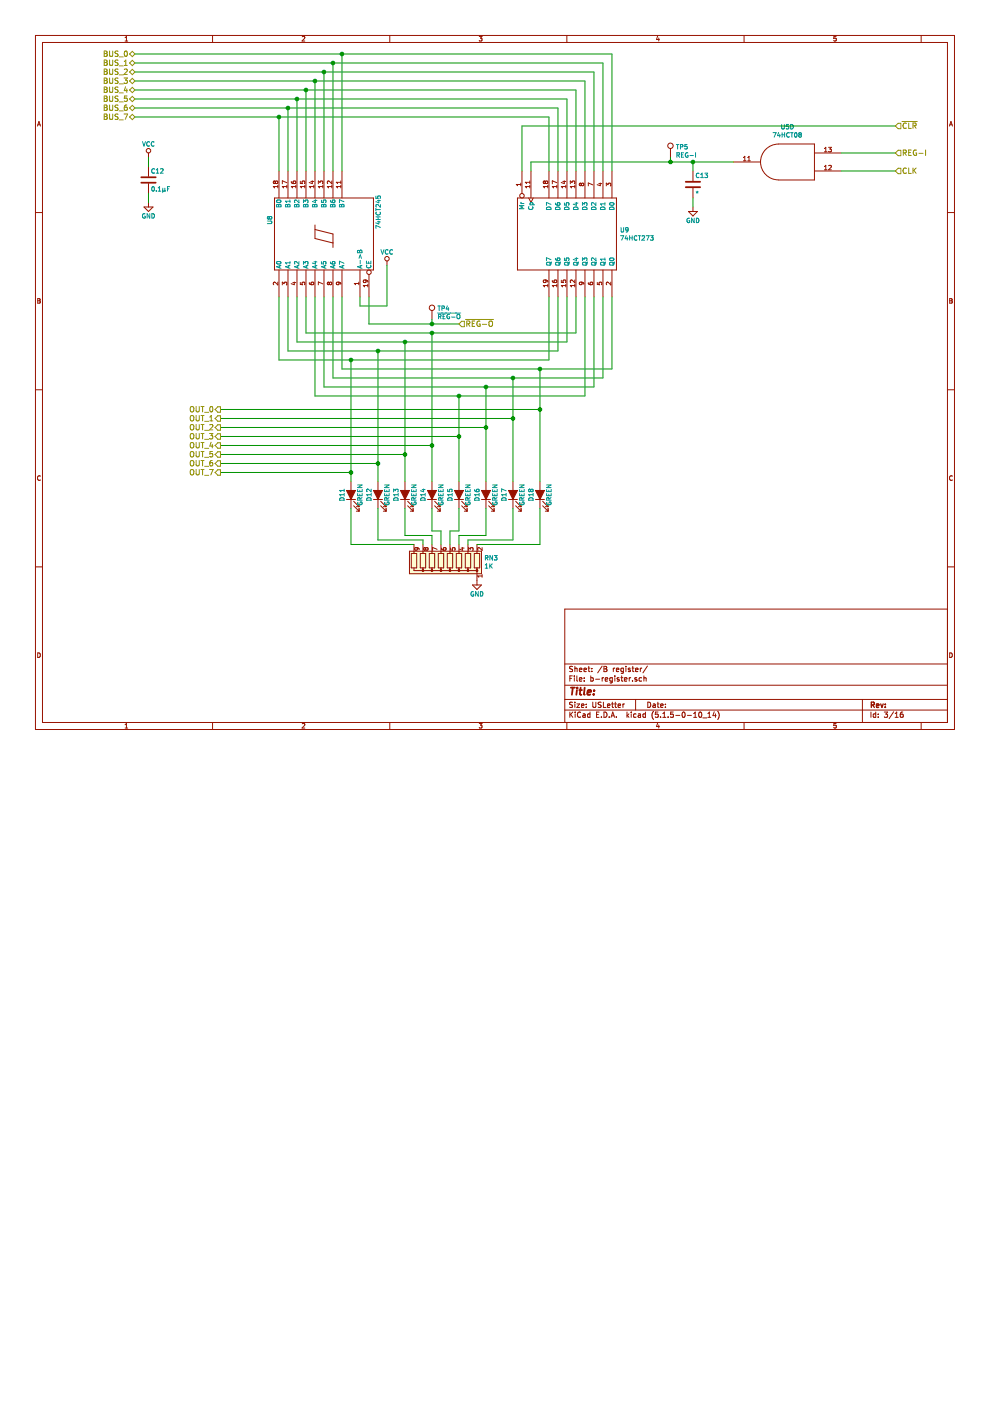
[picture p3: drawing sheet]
EESchema Schematic File Version 4
EELAYER 30 0
EELAYER END
$Descr USLetter 11000 8500
encoding utf-8
Sheet 16 16
Title ""
Date ""
Rev ""
Comp ""
Comment1 ""
Comment2 ""
Comment3 ""
Comment4 ""
$EndDescr
$Comp
L 8bit-computer-rescue:74HCT245 U8
U 1 1
P 3600 2600
AR Path="/5B53AFFA/5B5346E8" Ref="U8"  Part="1" 
AR Path="/6432FCD8/5B5346E8" Ref="U?"  Part="1" 
AR Path="/5F79BBF0/5B5346E8" Ref="U?"  Part="1" 
AR Path="/5F7B99D0/5B5346E8" Ref="U56"  Part="1" 
AR Path="/5F7BF5BB/5B5346E8" Ref="U80"  Part="1" 
F 0 "U80" H 3700 3175 50  0000 L BNN
F 1 "74HCT245" H 3650 2025 50  0000 L TNN
F 2 "Package_DIP:DIP-20_W7.62mm" H 3600 2600 50  0001 C CNN
F 3 "" H 3600 2600 50  0001 C CNN
	1    3600 2600
	0    -1   -1   0   
$EndComp
Text HLabel 1500 600  0    60   BiDi ~ 0
BUS_0
Text HLabel 1500 700  0    60   BiDi ~ 0
BUS_1
Text HLabel 1500 800  0    60   BiDi ~ 0
BUS_2
Text HLabel 1500 900  0    60   BiDi ~ 0
BUS_3
Text HLabel 1500 1000 0    60   BiDi ~ 0
BUS_4
Text HLabel 1500 1100 0    60   BiDi ~ 0
BUS_5
Text HLabel 1500 1200 0    60   BiDi ~ 0
BUS_6
Text HLabel 1500 1300 0    60   BiDi ~ 0
BUS_7
$Comp
L Device:LED_ALT D11
U 1 1
P 3900 5500
AR Path="/5B53AFFA/5B61AC1C" Ref="D11"  Part="1" 
AR Path="/6432FCD8/5B61AC1C" Ref="D?"  Part="1" 
AR Path="/5F79BBF0/5B61AC1C" Ref="D?"  Part="1" 
AR Path="/5F7B99D0/5B61AC1C" Ref="D64"  Part="1" 
AR Path="/5F7BF5BB/5B61AC1C" Ref="D127"  Part="1" 
F 0 "D127" H 3900 5600 50  0000 C CNN
F 1 "GREEN" H 3900 5400 50  0000 C CNN
F 2 "LED_THT:LED_D3.0mm" H 3900 5500 50  0001 C CNN
F 3 "" H 3900 5500 50  0001 C CNN
	1    3900 5500
	0    -1   -1   0   
$EndComp
$Comp
L Device:LED_ALT D12
U 1 1
P 4200 5500
AR Path="/5B53AFFA/5B53536E" Ref="D12"  Part="1" 
AR Path="/6432FCD8/5B53536E" Ref="D?"  Part="1" 
AR Path="/5F79BBF0/5B53536E" Ref="D?"  Part="1" 
AR Path="/5F7B99D0/5B53536E" Ref="D65"  Part="1" 
AR Path="/5F7BF5BB/5B53536E" Ref="D128"  Part="1" 
F 0 "D128" H 4200 5600 50  0000 C CNN
F 1 "GREEN" H 4200 5400 50  0000 C CNN
F 2 "LED_THT:LED_D3.0mm" H 4200 5500 50  0001 C CNN
F 3 "" H 4200 5500 50  0001 C CNN
	1    4200 5500
	0    -1   -1   0   
$EndComp
$Comp
L Device:LED_ALT D13
U 1 1
P 4500 5500
AR Path="/5B53AFFA/5B61AC20" Ref="D13"  Part="1" 
AR Path="/6432FCD8/5B61AC20" Ref="D?"  Part="1" 
AR Path="/5F79BBF0/5B61AC20" Ref="D?"  Part="1" 
AR Path="/5F7B99D0/5B61AC20" Ref="D66"  Part="1" 
AR Path="/5F7BF5BB/5B61AC20" Ref="D129"  Part="1" 
F 0 "D129" H 4500 5600 50  0000 C CNN
F 1 "GREEN" H 4500 5400 50  0000 C CNN
F 2 "LED_THT:LED_D3.0mm" H 4500 5500 50  0001 C CNN
F 3 "" H 4500 5500 50  0001 C CNN
	1    4500 5500
	0    -1   -1   0   
$EndComp
$Comp
L Device:LED_ALT D14
U 1 1
P 4800 5500
AR Path="/5B53AFFA/5B61AC23" Ref="D14"  Part="1" 
AR Path="/6432FCD8/5B61AC23" Ref="D?"  Part="1" 
AR Path="/5F79BBF0/5B61AC23" Ref="D?"  Part="1" 
AR Path="/5F7B99D0/5B61AC23" Ref="D67"  Part="1" 
AR Path="/5F7BF5BB/5B61AC23" Ref="D130"  Part="1" 
F 0 "D130" H 4800 5600 50  0000 C CNN
F 1 "GREEN" H 4800 5400 50  0000 C CNN
F 2 "LED_THT:LED_D3.0mm" H 4800 5500 50  0001 C CNN
F 3 "" H 4800 5500 50  0001 C CNN
	1    4800 5500
	0    -1   -1   0   
$EndComp
$Comp
L Device:LED_ALT D15
U 1 1
P 5100 5500
AR Path="/5B53AFFA/5B61AC24" Ref="D15"  Part="1" 
AR Path="/6432FCD8/5B61AC24" Ref="D?"  Part="1" 
AR Path="/5F79BBF0/5B61AC24" Ref="D?"  Part="1" 
AR Path="/5F7B99D0/5B61AC24" Ref="D68"  Part="1" 
AR Path="/5F7BF5BB/5B61AC24" Ref="D131"  Part="1" 
F 0 "D131" H 5100 5600 50  0000 C CNN
F 1 "GREEN" H 5100 5400 50  0000 C CNN
F 2 "LED_THT:LED_D3.0mm" H 5100 5500 50  0001 C CNN
F 3 "" H 5100 5500 50  0001 C CNN
	1    5100 5500
	0    -1   -1   0   
$EndComp
$Comp
L Device:LED_ALT D16
U 1 1
P 5400 5500
AR Path="/5B53AFFA/5B61AC26" Ref="D16"  Part="1" 
AR Path="/6432FCD8/5B61AC26" Ref="D?"  Part="1" 
AR Path="/5F79BBF0/5B61AC26" Ref="D?"  Part="1" 
AR Path="/5F7B99D0/5B61AC26" Ref="D69"  Part="1" 
AR Path="/5F7BF5BB/5B61AC26" Ref="D132"  Part="1" 
F 0 "D132" H 5400 5600 50  0000 C CNN
F 1 "GREEN" H 5400 5400 50  0000 C CNN
F 2 "LED_THT:LED_D3.0mm" H 5400 5500 50  0001 C CNN
F 3 "" H 5400 5500 50  0001 C CNN
	1    5400 5500
	0    -1   -1   0   
$EndComp
$Comp
L Device:LED_ALT D17
U 1 1
P 5700 5500
AR Path="/5B53AFFA/5B61AC28" Ref="D17"  Part="1" 
AR Path="/6432FCD8/5B61AC28" Ref="D?"  Part="1" 
AR Path="/5F79BBF0/5B61AC28" Ref="D?"  Part="1" 
AR Path="/5F7B99D0/5B61AC28" Ref="D70"  Part="1" 
AR Path="/5F7BF5BB/5B61AC28" Ref="D133"  Part="1" 
F 0 "D133" H 5700 5600 50  0000 C CNN
F 1 "GREEN" H 5700 5400 50  0000 C CNN
F 2 "LED_THT:LED_D3.0mm" H 5700 5500 50  0001 C CNN
F 3 "" H 5700 5500 50  0001 C CNN
	1    5700 5500
	0    -1   -1   0   
$EndComp
$Comp
L Device:LED_ALT D18
U 1 1
P 6000 5500
AR Path="/5B53AFFA/5B61AC2A" Ref="D18"  Part="1" 
AR Path="/6432FCD8/5B61AC2A" Ref="D?"  Part="1" 
AR Path="/5F79BBF0/5B61AC2A" Ref="D?"  Part="1" 
AR Path="/5F7B99D0/5B61AC2A" Ref="D71"  Part="1" 
AR Path="/5F7BF5BB/5B61AC2A" Ref="D134"  Part="1" 
F 0 "D134" H 6000 5600 50  0000 C CNN
F 1 "GREEN" H 6000 5400 50  0000 C CNN
F 2 "LED_THT:LED_D3.0mm" H 6000 5500 50  0001 C CNN
F 3 "" H 6000 5500 50  0001 C CNN
	1    6000 5500
	0    -1   -1   0   
$EndComp
$Comp
L power:GND #PWR016
U 1 1
P 5300 6450
AR Path="/5B53AFFA/5B536319" Ref="#PWR016"  Part="1" 
AR Path="/6432FCD8/5B536319" Ref="#PWR?"  Part="1" 
AR Path="/5F79BBF0/5B536319" Ref="#PWR?"  Part="1" 
AR Path="/5F7B99D0/5B536319" Ref="#PWR074"  Part="1" 
AR Path="/5F7BF5BB/5B536319" Ref="#PWR0114"  Part="1" 
F 0 "#PWR0114" H 5300 6200 50  0001 C CNN
F 1 "GND" H 5300 6300 50  0000 C CNN
F 2 "" H 5300 6450 50  0001 C CNN
F 3 "" H 5300 6450 50  0001 C CNN
	1    5300 6450
	1    0    0    -1  
$EndComp
Wire Wire Line
	1500 1300 3100 1300
Wire Wire Line
	3100 1300 3100 1900
Wire Wire Line
	1500 1200 3200 1200
Wire Wire Line
	3200 1200 3200 1900
Wire Wire Line
	1500 1100 3300 1100
Wire Wire Line
	3300 1100 3300 1900
Wire Wire Line
	3400 1900 3400 1000
Wire Wire Line
	1500 1000 3400 1000
Wire Wire Line
	1500 900  3500 900 
Wire Wire Line
	3500 900  3500 1900
Wire Wire Line
	1500 800  3600 800 
Wire Wire Line
	3600 800  3600 1900
Wire Wire Line
	1500 700  3700 700 
Wire Wire Line
	3700 700  3700 1900
Wire Wire Line
	1500 600  3800 600 
Wire Wire Line
	3800 600  3800 1900
Wire Wire Line
	3800 3300 3800 4100
Wire Wire Line
	3700 3300 3700 4200
Wire Wire Line
	3600 3300 3600 4300
Wire Wire Line
	3500 3300 3500 4400
Wire Wire Line
	3400 3300 3400 3700
Wire Wire Line
	3300 3300 3300 3800
Wire Wire Line
	3200 3300 3200 3900
Wire Wire Line
	3200 3900 4200 3900
Wire Wire Line
	3100 3300 3100 4000
Wire Wire Line
	3100 4000 3900 4000
Connection ~ 3100 1300
Connection ~ 3200 1200
Connection ~ 3300 1100
Connection ~ 3400 1000
Connection ~ 3500 900 
Connection ~ 3600 800 
Connection ~ 3700 700 
Connection ~ 3800 600 
Wire Wire Line
	3300 3800 4500 3800
Wire Wire Line
	3400 3700 4800 3700
Wire Wire Line
	3500 4400 5100 4400
Wire Wire Line
	6500 4400 6500 3300
Wire Wire Line
	3600 4300 5400 4300
Wire Wire Line
	6600 4300 6600 3300
Wire Wire Line
	3700 4200 5700 4200
Wire Wire Line
	6700 4200 6700 3300
Wire Wire Line
	3800 4100 6000 4100
Wire Wire Line
	6800 4100 6800 3300
Wire Wire Line
	6100 1300 6100 1900
Wire Wire Line
	6200 1200 6200 1900
Wire Wire Line
	6300 1100 6300 1900
Wire Wire Line
	6400 1000 6400 1900
Wire Wire Line
	6500 900  6500 1900
Wire Wire Line
	6700 700  6700 1900
Wire Wire Line
	6800 600  6800 1900
Connection ~ 6000 4100
Connection ~ 5700 4200
Connection ~ 5400 4300
Connection ~ 5100 4400
Connection ~ 4800 3700
Connection ~ 4500 3800
Connection ~ 4200 3900
Connection ~ 3900 4000
$Comp
L power:VCC #PWR015
U 1 1
P 4300 2950
AR Path="/5B53AFFA/5B61AC3F" Ref="#PWR015"  Part="1" 
AR Path="/6432FCD8/5B61AC3F" Ref="#PWR?"  Part="1" 
AR Path="/5F79BBF0/5B61AC3F" Ref="#PWR?"  Part="1" 
AR Path="/5F7B99D0/5B61AC3F" Ref="#PWR073"  Part="1" 
AR Path="/5F7BF5BB/5B61AC3F" Ref="#PWR0113"  Part="1" 
F 0 "#PWR0113" H 4300 2800 50  0001 C CNN
F 1 "VCC" H 4300 3100 50  0000 C CNN
F 2 "" H 4300 2950 50  0001 C CNN
F 3 "" H 4300 2950 50  0001 C CNN
	1    4300 2950
	1    0    0    -1  
$EndComp
Wire Wire Line
	4000 3300 4000 3400
Wire Wire Line
	4000 3400 4300 3400
Wire Wire Line
	4300 3400 4300 2950
Wire Wire Line
	4100 3300 4100 3600
Wire Wire Line
	4100 3600 4800 3600
Text HLabel 9950 1700 2    60   Input ~ 0
REG-I
Text HLabel 9950 1400 2    60   Input ~ 0
~CLR
$Comp
L Device:C C12
U 1 1
P 1650 2000
AR Path="/5B53AFFA/5B6331E0" Ref="C12"  Part="1" 
AR Path="/6432FCD8/5B6331E0" Ref="C?"  Part="1" 
AR Path="/5F79BBF0/5B6331E0" Ref="C?"  Part="1" 
AR Path="/5F7B99D0/5B6331E0" Ref="C34"  Part="1" 
AR Path="/5F7BF5BB/5B6331E0" Ref="C42"  Part="1" 
F 0 "C42" H 1675 2100 50  0000 L CNN
F 1 "0.1µF" H 1675 1900 50  0000 L CNN
F 2 "Capacitor_THT:C_Disc_D4.3mm_W1.9mm_P5.00mm" H 1688 1850 50  0001 C CNN
F 3 "" H 1650 2000 50  0001 C CNN
	1    1650 2000
	1    0    0    -1  
$EndComp
$Comp
L power:VCC #PWR013
U 1 1
P 1650 1750
AR Path="/5B53AFFA/5B633224" Ref="#PWR013"  Part="1" 
AR Path="/6432FCD8/5B633224" Ref="#PWR?"  Part="1" 
AR Path="/5F79BBF0/5B633224" Ref="#PWR?"  Part="1" 
AR Path="/5F7B99D0/5B633224" Ref="#PWR071"  Part="1" 
AR Path="/5F7BF5BB/5B633224" Ref="#PWR0111"  Part="1" 
F 0 "#PWR0111" H 1650 1600 50  0001 C CNN
F 1 "VCC" H 1650 1900 50  0000 C CNN
F 2 "" H 1650 1750 50  0001 C CNN
F 3 "" H 1650 1750 50  0001 C CNN
	1    1650 1750
	1    0    0    -1  
$EndComp
$Comp
L power:GND #PWR014
U 1 1
P 1650 2250
AR Path="/5B53AFFA/5B633260" Ref="#PWR014"  Part="1" 
AR Path="/6432FCD8/5B633260" Ref="#PWR?"  Part="1" 
AR Path="/5F79BBF0/5B633260" Ref="#PWR?"  Part="1" 
AR Path="/5F7B99D0/5B633260" Ref="#PWR072"  Part="1" 
AR Path="/5F7BF5BB/5B633260" Ref="#PWR0112"  Part="1" 
F 0 "#PWR0112" H 1650 2000 50  0001 C CNN
F 1 "GND" H 1650 2100 50  0000 C CNN
F 2 "" H 1650 2250 50  0001 C CNN
F 3 "" H 1650 2250 50  0001 C CNN
	1    1650 2250
	1    0    0    -1  
$EndComp
Wire Wire Line
	1650 2250 1650 2150
Wire Wire Line
	1650 1850 1650 1750
Wire Wire Line
	3100 1300 6100 1300
Wire Wire Line
	3200 1200 6200 1200
Wire Wire Line
	3300 1100 6300 1100
Wire Wire Line
	3400 1000 6400 1000
Wire Wire Line
	3500 900  6500 900 
Wire Wire Line
	3700 700  6700 700 
Wire Wire Line
	3800 600  6800 600 
Wire Wire Line
	6000 4100 6800 4100
Wire Wire Line
	5700 4200 6700 4200
Wire Wire Line
	5400 4300 6600 4300
Wire Wire Line
	5100 4400 6500 4400
Wire Wire Line
	4800 3700 6400 3700
Wire Wire Line
	4500 3800 6300 3800
Wire Wire Line
	4200 3900 6200 3900
Wire Wire Line
	3900 4000 6100 4000
$Comp
L 8bit-computer-rescue:74HCT273 U9
U 1 1
P 6300 2600
AR Path="/5B53AFFA/5EA366FE" Ref="U9"  Part="1" 
AR Path="/5F79BBF0/5EA366FE" Ref="U?"  Part="1" 
AR Path="/5F7B99D0/5EA366FE" Ref="U57"  Part="1" 
AR Path="/5F7BF5BB/5EA366FE" Ref="U81"  Part="1" 
F 0 "U81" V 6254 3187 50  0000 L CNN
F 1 "74HCT273" V 6345 3187 50  0000 L CNN
F 2 "Package_DIP:DIP-20_W7.62mm" H 6300 2600 50  0001 C CNN
F 3 "" H 6300 2600 50  0001 C CNN
	1    6300 2600
	0    1    1    0   
$EndComp
$Comp
L 8bit-computer-rescue:74HCT08 U5
U 4 1
P 8750 1800
AR Path="/5B53AFFA/5EA392A6" Ref="U5"  Part="4" 
AR Path="/5F79BBF0/5EA392A6" Ref="U?"  Part="4" 
AR Path="/5F7B99D0/5EA392A6" Ref="U58"  Part="1" 
AR Path="/5F7BF5BB/5EA392A6" Ref="U64"  Part="4" 
F 0 "U64" H 8750 1414 50  0000 C CNN
F 1 "74HCT08" H 8750 1505 50  0000 C CNN
F 2 "Package_DIP:DIP-14_W7.62mm" H 8750 1800 50  0001 C CNN
F 3 "" H 8750 1800 50  0001 C CNN
	4    8750 1800
	-1   0    0    1   
$EndComp
Text HLabel 9950 1900 2    60   Input ~ 0
CLK
Wire Wire Line
	9350 1900 9950 1900
Wire Wire Line
	3600 800  6600 800 
Wire Wire Line
	6600 800  6600 1900
Wire Wire Line
	5800 1400 5800 1900
Wire Wire Line
	5800 1400 9950 1400
Wire Wire Line
	8150 1800 7700 1800
Wire Wire Line
	5900 1800 5900 1900
Wire Wire Line
	6100 4000 6100 3300
Wire Wire Line
	6200 3900 6200 3300
Wire Wire Line
	6300 3800 6300 3300
Wire Wire Line
	6400 3700 6400 3300
Wire Wire Line
	6000 4100 6000 4550
Wire Wire Line
	5700 4200 5700 4650
Wire Wire Line
	4800 3700 4800 4950
Wire Wire Line
	4500 3800 4500 5050
Wire Wire Line
	4200 3900 4200 5150
Wire Wire Line
	3900 4000 3900 5250
Wire Wire Line
	5100 4400 5100 4850
Wire Wire Line
	5400 4300 5400 4750
Text HLabel 2450 4550 0    60   Output ~ 0
OUT_0
Text HLabel 2450 4650 0    60   Output ~ 0
OUT_1
Text HLabel 2450 4750 0    60   Output ~ 0
OUT_2
Text HLabel 2450 4850 0    60   Output ~ 0
OUT_3
Text HLabel 2450 4950 0    60   Output ~ 0
OUT_4
Text HLabel 2450 5050 0    60   Output ~ 0
OUT_5
Text HLabel 2450 5150 0    60   Output ~ 0
OUT_6
Text HLabel 2450 5250 0    60   Output ~ 0
OUT_7
Wire Wire Line
	2450 4550 6000 4550
Connection ~ 6000 4550
Wire Wire Line
	6000 4550 6000 5350
Wire Wire Line
	2450 4650 5700 4650
Connection ~ 5700 4650
Wire Wire Line
	5700 4650 5700 5350
Wire Wire Line
	5400 4750 2450 4750
Connection ~ 5400 4750
Wire Wire Line
	5400 4750 5400 5350
Wire Wire Line
	2450 4850 5100 4850
Connection ~ 5100 4850
Wire Wire Line
	5100 4850 5100 5350
Wire Wire Line
	2450 4950 4800 4950
Connection ~ 4800 4950
Wire Wire Line
	4800 4950 4800 5350
Wire Wire Line
	2450 5050 4500 5050
Connection ~ 4500 5050
Wire Wire Line
	4500 5050 4500 5350
Wire Wire Line
	2450 5150 4200 5150
Connection ~ 4200 5150
Wire Wire Line
	4200 5150 4200 5350
Wire Wire Line
	2450 5250 3900 5250
Connection ~ 3900 5250
Wire Wire Line
	3900 5250 3900 5350
$Comp
L Device:C C13
U 1 1
P 7700 2050
AR Path="/5B53AFFA/6187CB8A" Ref="C13"  Part="1" 
AR Path="/6432FCD8/6187CB8A" Ref="C?"  Part="1" 
AR Path="/5F79BBF0/6187CB8A" Ref="C?"  Part="1" 
AR Path="/5F7B99D0/6187CB8A" Ref="C35"  Part="1" 
AR Path="/5F7BF5BB/6187CB8A" Ref="C43"  Part="1" 
F 0 "C43" H 7725 2150 50  0000 L CNN
F 1 "*" H 7725 1950 50  0000 L CNN
F 2 "Capacitor_THT:C_Disc_D4.3mm_W1.9mm_P5.00mm" H 7738 1900 50  0001 C CNN
F 3 "" H 7700 2050 50  0001 C CNN
	1    7700 2050
	1    0    0    -1  
$EndComp
$Comp
L power:GND #PWR017
U 1 1
P 7700 2300
AR Path="/5B53AFFA/6187CB90" Ref="#PWR017"  Part="1" 
AR Path="/6432FCD8/6187CB90" Ref="#PWR?"  Part="1" 
AR Path="/5F79BBF0/6187CB90" Ref="#PWR?"  Part="1" 
AR Path="/5F7B99D0/6187CB90" Ref="#PWR075"  Part="1" 
AR Path="/5F7BF5BB/6187CB90" Ref="#PWR0115"  Part="1" 
F 0 "#PWR0115" H 7700 2050 50  0001 C CNN
F 1 "GND" H 7700 2150 50  0000 C CNN
F 2 "" H 7700 2300 50  0001 C CNN
F 3 "" H 7700 2300 50  0001 C CNN
	1    7700 2300
	1    0    0    -1  
$EndComp
Wire Wire Line
	7700 2300 7700 2200
Wire Wire Line
	7700 1900 7700 1800
Connection ~ 7700 1800
Wire Wire Line
	7700 1800 7450 1800
$Comp
L Device:R_Network08 RN3
U 1 1
P 4900 6250
AR Path="/5B53AFFA/75BCAC81" Ref="RN3"  Part="1" 
AR Path="/5F7B99D0/75BCAC81" Ref="RN9"  Part="1" 
AR Path="/5F7BF5BB/75BCAC81" Ref="RN20"  Part="1" 
F 0 "RN20" H 4420 6204 50  0000 R CNN
F 1 "1K" H 4420 6295 50  0000 R CNN
F 2 "Resistor_THT:R_Array_SIP9" V 5375 6250 50  0001 C CNN
F 3 "http://www.vishay.com/docs/31509/csc.pdf" H 4900 6250 50  0001 C CNN
	1    4900 6250
	-1   0    0    1   
$EndComp
Wire Wire Line
	4600 6050 3900 6050
Wire Wire Line
	3900 6050 3900 5650
Wire Wire Line
	4200 5650 4200 6000
Wire Wire Line
	4200 6000 4700 6000
Wire Wire Line
	4700 6000 4700 6050
Wire Wire Line
	4500 5650 4500 5950
Wire Wire Line
	4500 5950 4800 5950
Wire Wire Line
	4800 5950 4800 6050
Wire Wire Line
	4800 5650 4800 5900
Wire Wire Line
	4800 5900 4900 5900
Wire Wire Line
	4900 5900 4900 6050
Wire Wire Line
	5000 6050 5000 5900
Wire Wire Line
	5000 5900 5100 5900
Wire Wire Line
	5100 5900 5100 5650
Wire Wire Line
	5100 6050 5100 5950
Wire Wire Line
	5100 5950 5400 5950
Wire Wire Line
	5400 5950 5400 5650
Wire Wire Line
	5200 6050 5200 6000
Wire Wire Line
	5200 6000 5700 6000
Wire Wire Line
	5700 6000 5700 5650
Wire Wire Line
	5300 6050 6000 6050
Wire Wire Line
	6000 6050 6000 5650
Text HLabel 5100 3600 2    60   Input ~ 0
~REG-O
$Comp
L Connector:TestPoint TP?
U 1 1
P 7450 1750
AR Path="/5B533ECB/7760FCCC" Ref="TP?"  Part="1" 
AR Path="/5B53AFFA/7760FCCC" Ref="TP5"  Part="1" 
AR Path="/5F7B99D0/7760FCCC" Ref="TP27"  Part="1" 
AR Path="/5F7BF5BB/7760FCCC" Ref="TP41"  Part="1" 
F 0 "TP41" H 7508 1868 50  0000 L CNN
F 1 "REG-I" H 7508 1777 50  0000 L CNN
F 2 "TestPoint:TestPoint_Pad_1.0x1.0mm" H 7650 1750 50  0001 C CNN
F 3 "~" H 7650 1750 50  0001 C CNN
	1    7450 1750
	1    0    0    -1  
$EndComp
Wire Wire Line
	7450 1750 7450 1800
Connection ~ 7450 1800
Wire Wire Line
	7450 1800 5900 1800
Wire Wire Line
	9350 1700 9950 1700
$Comp
L Connector:TestPoint TP?
U 1 1
P 4800 3550
AR Path="/5B533ECB/7761CD67" Ref="TP?"  Part="1" 
AR Path="/5B53AFFA/7761CD67" Ref="TP4"  Part="1" 
AR Path="/5F7B99D0/7761CD67" Ref="TP26"  Part="1" 
AR Path="/5F7BF5BB/7761CD67" Ref="TP40"  Part="1" 
F 0 "TP40" H 4858 3674 50  0000 L CNN
F 1 "~REG-O" H 4858 3576 50  0000 L CNN
F 2 "TestPoint:TestPoint_Pad_1.0x1.0mm" H 5000 3550 50  0001 C CNN
F 3 "~" H 5000 3550 50  0001 C CNN
	1    4800 3550
	1    0    0    -1  
$EndComp
Wire Wire Line
	4800 3550 4800 3600
Connection ~ 4800 3600
Wire Wire Line
	4800 3600 5100 3600
$EndSCHEMATC
